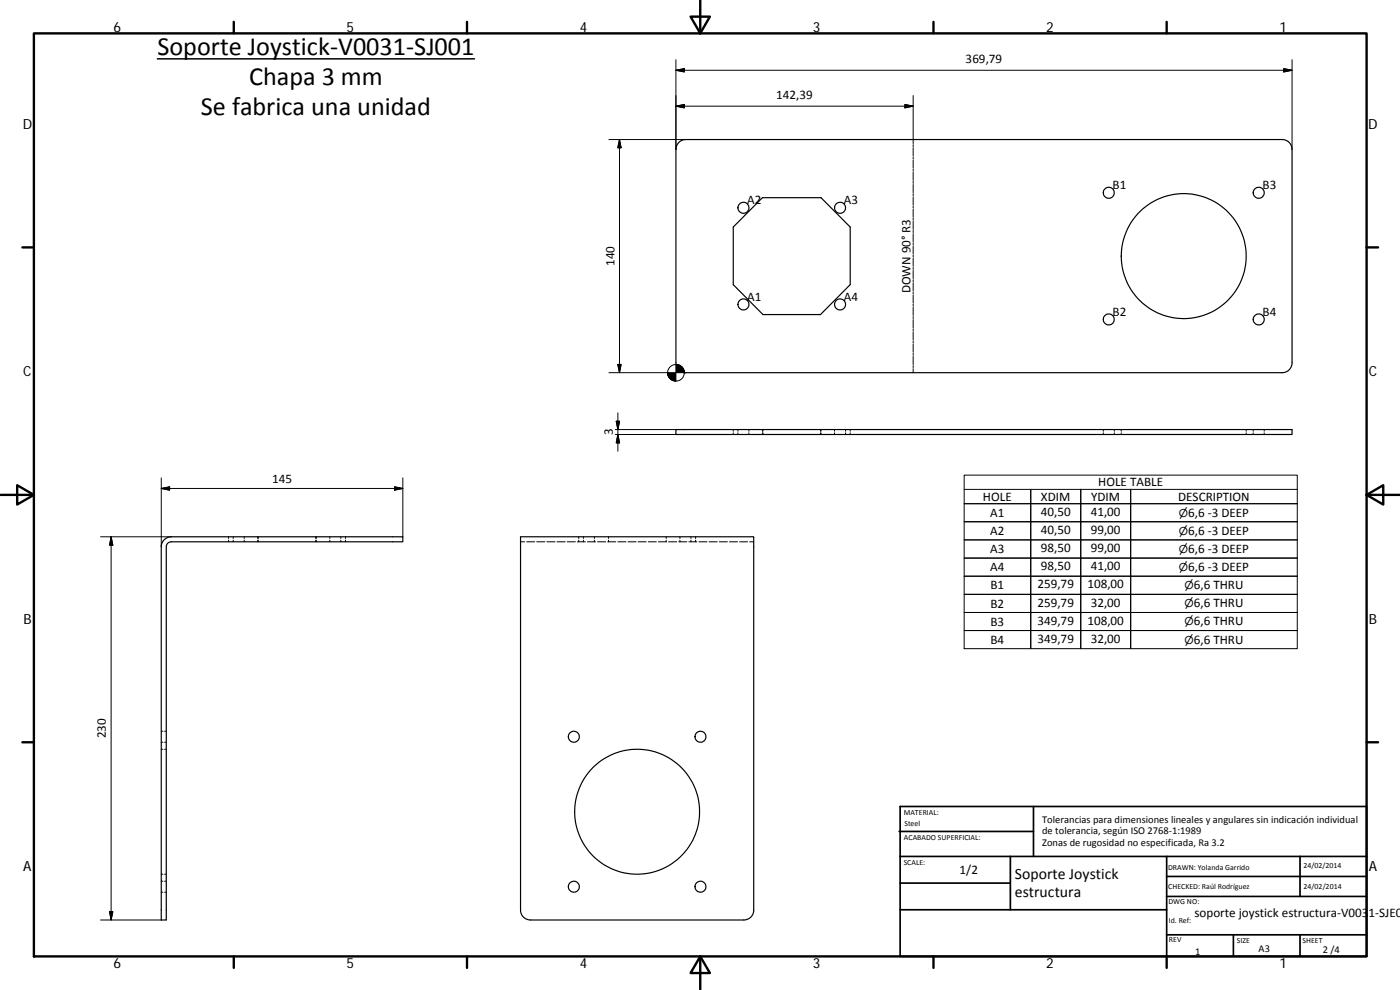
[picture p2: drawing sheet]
<svg xmlns="http://www.w3.org/2000/svg" width="420mm" height="297mm" viewBox="0 0 420 297" stroke-linecap="round" stroke-linejoin="round" font-family="sans-serif">
<g fill="none" stroke="#000" stroke-width=".36">
<path d="M203.7 42.7l1-.6 1.2-.2h178.9a2.96 2.96 0 0 1 3 3v63.9a2.96 2.96 0 0 1-3 3h-178.9a2.96 2.96 0 0 1-3-3v-63.9l.2-1.2zM228.8 59.3h17.6l8.8 8.8v17.3l-9 9h-17.2l-8.9-9v-17.3zM202.9 128.9h184.9v1.5h-184.9zM49.3 161.9l1-.6 1.1-.2h69.5v1.5h-69.5a1.48 1.48 0 0 0-1.5 1.4v112h-1.5v-112l.2-1.1zM156.2 161.1h70v111.9a2.93 2.93 0 0 1-3 3h-64a2.96 2.96 0 0 1-3-3z"/>
<circle cx="332.8" cy="57.8" r="1.65"/>
<circle cx="377.8" cy="57.8" r="1.66"/>
<circle cx="223.1" cy="62.3" r="1.66"/>
<circle cx="252.1" cy="62.3" r="1.66"/>
<circle cx="355.3" cy="76.8" r="18.8"/>
<circle cx="223.1" cy="91.3" r="1.66"/>
<circle cx="252.1" cy="91.3" r="1.66"/>
<circle cx="332.8" cy="95.8" r="1.65"/>
<circle cx="377.8" cy="95.8" r="1.66"/>
<circle cx="172.2" cy="221" r="1.64"/>
<circle cx="210.2" cy="221" r="1.64"/>
<circle cx="191.2" cy="243.6" r="18.8"/>
<circle cx="172.2" cy="266.1" r="1.65"/>
<circle cx="210.2" cy="266.1" r="1.64"/>
</g>
<g fill="none" stroke="#000" stroke-width=".3">
<path d="M202.9 17.9v27M387.8 17.9v27M202.9 21.1l2.5-.5v1zM202.9 31.9l2.5-.6v1.1zM202.9 21.1h184.9M202.9 31.9h71.2M271.6 31.3l2.5 .6-2.5 .5zM274.1 28.7v14.4M385.3 20.6l2.5 .5-2.5 .5zM182.7 41.9h23.2M185.9 41.9v69.9M185.9 41.9l.5 2.4h-1z"/>
<path d="M274.1 43.4v.6M274.1 44.3v2.5M274.1 47.1v.6M274.1 48v2.4M274.1 50.8v.6M274.1 51.7v2.4M274.1 54.4v.6M274.1 55.4v2.4M274.1 58.1v.6M274.1 59.1v2.4M274.1 61.8v.6M274.1 62.7v2.5"/>
<path d="M274.1 65.5v.6M274.1 66.4v2.5M274.1 69.2v.6M274.1 70.1v2.4M274.1 72.8v.7M274.1 73.8v2.4M274.1 76.5v.7M274.1 77.5v2.4M274.1 80.2v.6M274.1 81.2v2.4M274.1 83.9v.6M274.1 84.8v2.5"/>
<path d="M274.1 87.6v.6M274.1 88.5v2.5M274.1 91.3v.6M274.1 92.2v2.5M274.1 95v.6M274.1 95.9v2.4M274.1 98.7v.6M274.1 99.6v2.4M182.7 111.8h17.8M185.4 109.3h1l-.5 2.5zM205.3 111.8h.6M274.1 102.3v.6"/>
<path d="M274.1 103.3v2.4M274.1 106v.6M274.1 106.9v2.5M274.1 109.7v.6M274.1 110.6v1.2M184.7 130.4h21.2M184.7 128.9h21.2M184.9 126.4h1l-.5 2.5zM185.4 123.9v11.5M185.4 130.4l.5 2.5h-1zM220.1 128.9v.5M220.1 129.9v.5"/>
<path d="M221.5 128.9v.5M221.5 129.9v.5M224.8 128.9v.5M224.8 129.9v.5M228.8 128.9v.5M228.8 129.9v.5M229 128.9v.5M229 129.9v.5M246.2 128.9v.5M246.2 129.9v.5M246.4 128.9v.5M246.4 129.9v.5"/>
<path d="M250.5 128.9v.5M250.5 129.9v.5M253.8 128.9v.5M253.8 129.9v.5M255.2 128.9v.5M255.2 129.9v.5M331.1 128.9v.5M331.1 129.9v.5M334.4 128.9v.5M334.4 129.9v.5M336.5 128.9v.5M336.5 129.9v.5"/>
<path d="M374 128.9v.5M374 129.9v.5M376.1 128.9v.5M376.1 129.9v.5M379.4 128.9v.5M379.4 129.9v.5M48.4 143.4v20.6M48.4 146.6l2.5-.5v1zM48.4 146.6h72.5M118.4 146.1l2.5 .5-2.5 .5zM120.9 143.4v17.7M289.4 146.8h19.9v4.3"/>
<path d="M289.4 142.6h99.9v52h-99.9zM309.3 156.5v-5.4h-19.9h99.9h-50v-4.3v47.8M324.3 146.8v47.8M339.3 151.1v5.4h50h-99.9h19.9v5.5M339.3 156.5v5.5h50h-99.9h19.9v5.4M389.3 146.8h-80v47.8v-5.4h-19.9h99.9h-50v-5.4M30.2 161.1h21.2M33.3 161.1v114.9M33.3 161.1l.6 2.5h-1zM68.6 161.1v.5M68.6 162.1v.5M70 161.1v.5"/>
<path d="M70 162.1v.5M73.3 161.1v.5M73.3 162.1v.5M77.4 161.1v.5M77.4 162.1v.5M77.5 161.1v.5M77.5 162.1v.5M94.8 161.1v.5M94.8 162.1v.5M94.9 161.1v.5M94.9 162.1v.5M99 161.1v.5"/>
<path d="M99 162.1v.5M102.3 161.1v.5M102.3 162.1v.5M103.7 161.1v.5M103.7 162.1v.5M156.2 162.6h1.2M158.1 162.6h2.4M161.1 162.6h2.4M164.1 162.6h2.5M167.2 162.6h2.4M170.2 162.6h2.5M173.3 162.6h2.4"/>
<path d="M173.7 161.1v.5M173.7 162.1v.5M175.1 161.1v.5M175.1 162.1v.5M176.3 162.6h2.4M178.4 161.1v.5M178.4 162.1v.5M179.3 162.6h2.5M182.4 162.6h2.4M182.6 161.1v.5M182.6 162.1v.5M185.4 162.6h2.5"/>
<path d="M188.5 162.6h2.4M191.5 162.6h2.4M194.6 162.6h2.4M197.6 162.6h2.4M199.9 161.1v.5M199.9 162.1v.5M200.6 162.6h2.5M203.7 162.6h2.4M204.1 161.1v.5M204.1 162.1v.5M206.7 162.6h2.5M207.4 161.1v.5"/>
<path d="M207.4 162.1v.5M208.8 161.1v.5M208.8 162.1v.5M209.8 162.6h2.4M212.8 162.6h2.5M215.9 162.6h2.4M218.9 162.6h2.4M222 162.6h2.4M225 162.6h1.2M339.3 162v5.4h50h-99.9h19.9v5.5M339.3 167.4v5.5h50h-99.9h19.9v5.4M339.3 172.9v5.4h50h-99.9h19.9v5.5"/>
<path d="M339.3 178.3v5.5h50h-99.9h19.9v5.4M48.4 219.4h.5M49.4 219.4h.5M48.4 222.7h.5M48.4 224.8h.5M49.4 222.7h.5M49.4 224.8h.5M30.2 276h18.2M32.9 273.5h1l-.6 2.5zM48.4 264.4h.5M48.4 267.7h.5M48.4 262.3h.5"/>
<path d="M49.4 264.4h.5M49.4 267.7h.5M49.4 262.3h.5"/>
<circle cx="202.9" cy="111.8" r="2.49"/>
</g>
<g fill="none" stroke="#000" stroke-width=".71">
<path d="M10.2 10h399.9v277h-399.9zM70.2 6.6v3.4M140.2 6.6v3.4M207.3 5h5.8l-2.9 5zM210.2 0v10M280.2 6.6v3.4M350.1 6.6v3.4M6.7 74.2h3.5M410.1 74.2h3.5M.2 148.5h10M5.2 145.6l5 2.9-5 2.9zM410.1 148.5l5-2.9v5.8z"/>
<path d="M410.1 148.5h10M6.7 222.7h3.5M410.1 222.7h3.5M70.2 287v3.4M140.2 287v3.4M210.2 287l2.9 5h-5.8zM210.2 287v10M280.2 287v3.4M350.1 287v3.4"/>
</g>
<g fill="none" stroke="#000" stroke-width=".51">
<path d="M269.8 249.5h40.4M270.1 242h140v45h-140zM270.1 257h140M303.2 257v16M310.2 242v15M350.1 257v30M390.2 257v12M270.1 265h33.1M270.1 273h80M350.1 269h60M350.1 263h60M350.1 280.5h60"/>
<path d="M370.2 280.5v6.5M390.2 280.5v6.5"/>
</g>
<g fill="#000" stroke="#000" stroke-width=".3">
<path d="M202.9 21.1l2.5-.5v1zM202.9 31.9l2.5-.6v1.1zM271.6 31.3l2.5 .6-2.5 .5zM385.3 20.6l2.5 .5-2.5 .5zM185.9 41.9l.5 2.4h-1zM185.4 109.3h1l-.5 2.5zM200.4 111.8l.1 .7zM200.4 111.8l.2 1.1zM200.4 111.8l.4 1.4zM200.4 111.8l.6 1.7zM200.4 111.8l.8 1.9zM200.4 111.8l1.1 2.1z"/>
<path d="M200.4 111.8l1.4 2.3-.3-.2zM200.4 111.8l1.8 2.4-.4-.1zM200.4 111.8l2.1 2.5-.3-.1zM200.4 111.8l2.5 2.5h-.4zM202.9 109.3l2.5 2.5h-2.5zM200.4 111.8h2.5v2.5zM205.3 111.1l.1 .7zM205.1 110.8l.3 1zM205 110.5l.4 1.3zM204.8 110.2l.6 1.6zM204.5 110l.9 1.8zM204.2 109.7l.3 .3 .9 1.8z"/>
<path d="M203.9 109.6l.3 .1 1.2 2.1zM203.6 109.5l.3 .1 1.5 2.2zM203.2 109.4l.4 .1 1.8 2.3zM202.9 109.3l.3 .1 2.2 2.4zM184.9 126.4h1l-.5 2.5zM185.4 130.4l.5 2.5h-1zM48.4 146.6l2.5-.5v1zM118.4 146.1l2.5 .5-2.5 .5zM33.3 161.1l.6 2.5h-1zM32.9 273.5h1l-.6 2.5z"/>
</g>
<path d="M47.2 17.7h95.2" fill="none" stroke="#000" stroke-width=".46"/>
<g font-size="7.9">
<text x="47.2" y="16.5">Soporte Joystick‐V0031‐SJ001</text>
<text x="74.7" y="25.5">Chapa 3 mm</text>
<text x="60.3" y="34.5">Se fabrica una unidad</text>
</g>
<g font-size="4.7">
<text x="304.6" y="263.9">Soporte Joystick</text>
<text x="304.6" y="269.3">estructura</text>
</g>
<g font-size="4.2">
<text x="34" y="9.6">6</text>
<text x="104" y="9.6">5</text>
<text x="174" y="9.6">4</text>
<text x="244" y="9.6">3</text>
<text x="314" y="9.6">2</text>
<text x="384" y="9.6">1</text>
<text x="6.8" y="38.7">D</text>
<text x="410.6" y="38.7">D</text>
<text x="7" y="112.9">C</text>
<text x="410.8" y="112.9">C</text>
<text x="7" y="187.1">B</text>
<text x="410.8" y="187.1">B</text>
<text x="7" y="261.3">A</text>
<text x="410.8" y="261.3">A</text>
<text x="34" y="290.4">6</text>
<text x="104" y="290.4">5</text>
<text x="174" y="290.4">4</text>
<text x="244" y="290.4">3</text>
<text x="314" y="290.4">2</text>
<text x="384" y="290.4">1</text>
</g>
<g font-size="3.9">
<text x="289.8" y="19">369,79</text>
<text x="233" y="29.8">142,39</text>
<text x="333.9" y="56.7">B1</text>
<text x="378.9" y="56.7">B3</text>
<text x="224.3" y="61.2">A2</text>
<text x="253.2" y="61.2">A3</text>
<text x="184.4" y="79.9" transform="rotate(-90 184.4 79.9)">140</text>
<text x="273.3" y="88" transform="rotate(-90 273.3 88)">DOWN 90° R3</text>
<text x="224.3" y="90.2">A1</text>
<text x="253.2" y="90.2">A4</text>
<text x="333.9" y="94.7">B2</text>
<text x="378.9" y="94.7">B4</text>
<text x="183.9" y="130.6" transform="rotate(-90 183.9 130.6)">3</text>
<text x="81.7" y="145">145</text>
<text x="329.6" y="146">HOLE TABLE</text>
<text x="295" y="150.2">HOLE</text>
<text x="297.2" y="155.1">A1</text>
<text x="312.3" y="154.8">40,50</text>
<text x="312.4" y="150.2">XDIM</text>
<text x="327.4" y="154.8">41,00</text>
<text x="327.5" y="150.2">YDIM</text>
<text x="353.6" y="150.2">DESCRIPTION</text>
<text x="356.6" y="155">6,6 ‐3 DEEP</text>
<text x="297.2" y="160.5">A2</text>
<text x="312.3" y="160.3">40,50</text>
<text x="327.4" y="160.3">99,00</text>
<text x="356.6" y="160.5">6,6 ‐3 DEEP</text>
<text x="297.2" y="165.9">A3</text>
<text x="312.3" y="165.7">98,50</text>
<text x="327.4" y="165.7">99,00</text>
<text x="356.6" y="165.9">6,6 ‐3 DEEP</text>
<text x="297.2" y="171.4">A4</text>
<text x="312.3" y="171.1">98,50</text>
<text x="327.4" y="171.1">41,00</text>
<text x="356.6" y="171.3">6,6 ‐3 DEEP</text>
<text x="297.3" y="176.8">B1</text>
<text x="311.4" y="176.6">259,79</text>
<text x="326.4" y="176.6">108,00</text>
<text x="358.3" y="176.8">6,6 THRU</text>
<text x="297.3" y="182.3">B2</text>
<text x="311.4" y="182">259,79</text>
<text x="327.4" y="182">32,00</text>
<text x="358.3" y="182.2">6,6 THRU</text>
<text x="297.3" y="187.7">B3</text>
<text x="311.4" y="187.5">349,79</text>
<text x="326.4" y="187.5">108,00</text>
<text x="358.3" y="187.7">6,6 THRU</text>
<text x="297.3" y="193.2">B4</text>
<text x="311.4" y="192.9">349,79</text>
<text x="327.4" y="192.9">32,00</text>
<text x="358.3" y="193.1">6,6 THRU</text>
<text x="31.8" y="221.5" transform="rotate(-90 31.8 221.5)">230</text>
<text x="288" y="262.2">1/2</text>
<text x="358.5" y="275.1">soporte joystick estructura‐V0031‐SJE0</text>
</g>
<g font-size="3.3">
<text x="353.8" y="155">⌀</text>
<text x="353.8" y="160.5">⌀</text>
<text x="353.8" y="165.9">⌀</text>
<text x="353.8" y="171.3">⌀</text>
<text x="355.5" y="176.8">⌀</text>
<text x="355.5" y="182.2">⌀</text>
<text x="355.5" y="187.7">⌀</text>
<text x="355.5" y="193.1">⌀</text>
</g>
<g font-size="3.1">
<text x="312.8" y="246.8">Tolerancias para dimensiones lineales y angulares sin indicación individual</text>
<text x="312.8" y="250.4">de tolerancia, según ISO 2768‐1:1989</text>
<text x="312.8" y="254">Zonas de rugosidad no especificada, Ra 3.2</text>
<text x="358.7" y="286.4">1</text>
<text x="377.7" y="285.6">A3</text>
<text x="397" y="285.8">2 /4</text>
</g>
<g font-size="2.4">
<text x="271.2" y="244.4">MATERIAL:</text>
<text x="271.3" y="251.9">ACABADO SUPERFICIAL:</text>
<text x="271.4" y="247.9">Steel</text>
<text x="271.2" y="259.7">SCALE:</text>
<text x="350.6" y="260.9">DRAWN: Yolanda Garrido</text>
<text x="391.2" y="260.6">24/02/2014</text>
<text x="350.6" y="266.8">CHECKED: Raúl Rodríguez</text>
<text x="391.2" y="266.6">24/02/2014</text>
<text x="350.6" y="271.4">DWG NO:</text>
<text x="350.8" y="276.8">Id. Ref:</text>
<text x="350.8" y="282.8">REV</text>
<text x="371.2" y="282.9">SIZE</text>
<text x="390.9" y="282.9">SHEET</text>
</g>
</svg>
